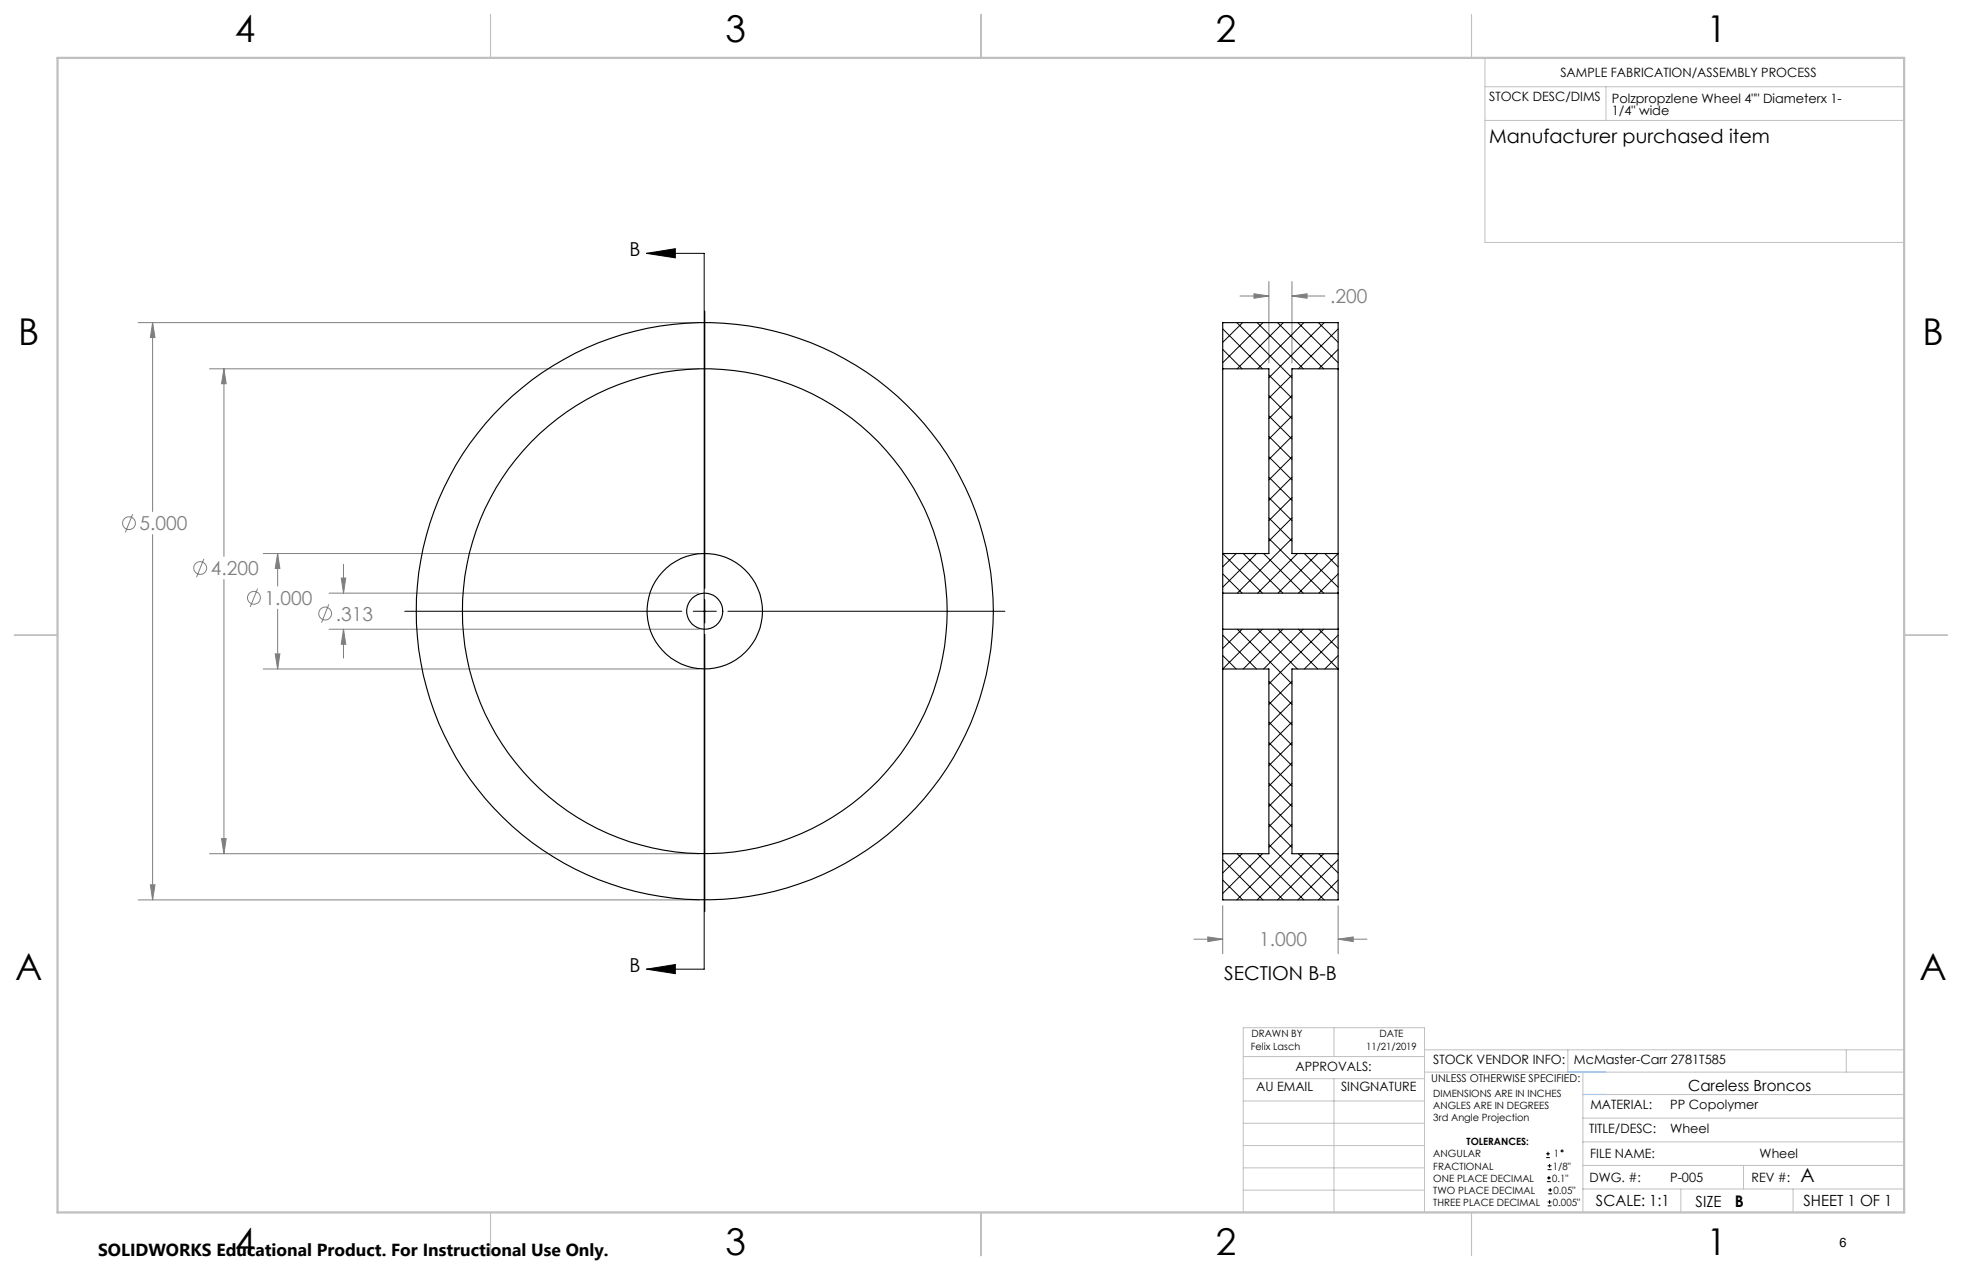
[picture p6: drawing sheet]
<svg xmlns="http://www.w3.org/2000/svg" width="432mm" height="279mm" viewBox="0 0 432 279" stroke-linecap="round" stroke-linejoin="round" font-family="sans-serif">
<g fill="none" stroke="#808080" stroke-width=".22">
<path d="M30.4 71h123.4M33.6 71l.5 3.3h-1zM33.6 71v41.5M272.9 65.1h6.4M276 64.6l3.3 .5-3.3 .5zM279.3 61.9v18M284.3 65.1l3.4-.5v1zM284.3 61.9v18M284.3 65.1h7.3M46.1 81.1h107.7M49.3 81.1l.5 3.3h-1zM49.3 81.1v41.3"/>
<path d="M29.2 113.1l-1.6 4M33.6 117.6v80.4M44.9 122.9l-1.6 4.1M49.3 127.5v60.3M56.7 129.5l-1.6 4M57.9 121.8h95.9M61.1 121.8l.5 3.3h-1zM61.1 121.8v7.1M61.1 134v13.2M72.4 133l-1.6 4M72.4 130.5h81.4M72.4 138.4h81.4"/>
<path d="M75.1 127.2h1l-.5 3.3zM75.6 138.4l.5 3.3h-1zM75.6 124.1v6.4M75.6 138.4v6.4M57.9 147.2h95.9M60.6 143.9h1l-.5 3.3zM30.4 198h123.4M33.1 194.7h1l-.5 3.3zM46.1 187.8h107.7M48.8 184.5h1l-.5 3.3zM269.1 199.2v10.6M294.5 199.2v10.6"/>
<path d="M262.7 206.6h6.4M265.8 206.1l3.3 .5-3.3 .6zM294.5 206.6l3.3-.5v1.1zM294.5 206.6h6.3"/>
<circle cx="28.4" cy="115.1" r="1.42"/>
<circle cx="44.1" cy="125" r="1.41"/>
<circle cx="55.9" cy="131.5" r="1.41"/>
<circle cx="71.6" cy="135" r="1.4"/>
</g>
<g fill="none" stroke="#000" stroke-width=".22">
<path d="M142.3 55.7l6.3-1v2zM142.3 55.7h12.7v157.5h-12.7M155.1 68.4v61M89.1 134.5h60.9M152.6 134.5h5.1M155.1 131.9v5.1M155.1 139.6v60.9M160.2 134.5h61M142.3 213.2l6.3-1v2zM340.3 254.7h.8M340.3 253.8h.8M340.5 260h.8"/>
<path d="M340.5 259.2h.8M340.6 257.3h.9M340.6 256.5h.9M340.7 253.4v.8M340.9 258.7v.8M341 256.1v.8M340.6 265.3h.9M340.6 264.4h.9M340.7 262.6h.9M340.7 261.8h.9M341 264v.9M341.2 261.4v.8"/>
<circle cx="343.8" cy="253.2" r=".2"/>
</g>
<g fill="none" stroke="#c0c0c0" stroke-width=".22">
<path d="M326.8 19.1h92.3M326.8 12.7v40.6h92.3M353.4 19.1v7.4M326.8 26.5h92.3M273.6 232.4h39.9M273.6 237.3h39.9M293.6 226.1v6.3M293.6 237.3v29.4M313.5 235.9h105.6M313.5 231h105.6M345.1 231v4.9M348.4 235.9v30.9"/>
<path d="M406.3 231v4.9M273.6 242.2h39.9M273.6 247.1h39.9M273.6 252h39.9M273.6 256.9h39.9M348.4 246h70.7M348.4 256.4h70.7M348.4 251.2h70.7M348.4 240.8h70.7M383.7 256.4v5.2M273.6 261.8h39.9M313.5 266.7v-40.6h-39.9v40.6h74.4"/>
<path d="M348.4 261.6h70.7M369.9 261.6v5.2M394.6 261.6v5.2"/>
</g>
<path d="M108 3.2v9.5M215.9 3.2v9.5M323.8 3.2v9.5M3.1 139.7h9.6M419.1 139.7h9.5M108 266.7v9.6M215.9 266.7v9.6M323.8 266.7v9.6" fill="none" stroke="#c0c0c0" stroke-width=".25"/>
<path d="M12.7 12.7h406.4v254h-406.4z" fill="none" stroke="#c0c0c0" stroke-width=".5"/>
<path d="M345.1 235.9h8.3M348.4 240.8h5" fill="none" stroke="#53a9ff" stroke-width=".22"/>
<path d="M142.3 55.7l6.3-1v2zM142.3 213.2l6.3-1v2z" fill="#000"/>
<path d="M61.1 121.8l.5 3.3h-1zM60.6 143.9h1l-.5 3.3zM75.1 127.2h1l-.5 3.3zM75.6 138.4l.5 3.3h-1zM49.3 81.1l.5 3.3h-1zM48.8 184.5h1l-.5 3.3zM33.6 71l.5 3.3h-1zM33.1 194.7h1l-.5 3.3zM276 64.6l3.3 .5-3.3 .5zM284.3 65.1l3.4-.5v1zM294.5 206.6l3.3-.5v1.1zM265.8 206.1l3.3 .5-3.3 .6z" fill="#808080"/>
<g fill="none" stroke="#000" stroke-width=".25">
<path d="M269.1 81.1v40.7M269.1 81.1h10.2v40.7h-10.2M269.1 81.1v-10.1h25.4v10.1M294.5 81.1v40.7M294.5 81.1h-10.2v40.7h10.2M269.1 130.5v7.9M269.1 138.4h25.4M269.1 130.5h25.4M269.1 121.8v8.7M269.1 138.4v8.8M294.5 130.5v7.9M294.5 121.8v8.7"/>
<path d="M294.5 138.4v8.8M269.1 147.2v40.6M269.1 147.2h10.2v40.6h-10.2M294.5 147.2v40.6M294.5 147.2h-10.2v40.6h10.2M269.1 187.8v10.2h25.4v-10.2"/>
<circle cx="155.1" cy="134.4" r="4"/>
<circle cx="155.1" cy="134.5" r="53.3"/>
<circle cx="155.1" cy="134.5" r="63.5"/>
<circle cx="155.1" cy="134.5" r="12.7"/>
</g>
<g fill="none" stroke="#000" stroke-width=".22">
<path d="M269.1 76.9l4.3 4.2M269.1 72.4l8.7 8.7M272.2 71l12.1 12.1M273.5 71l-4.4 4.3M276.7 71l10.1 10.1M278 71l-8.9 8.8M281.2 71l10.1 10.1M282.4 71l-10.1 10.1M285.6 71l8.9 8.8M286.9 71l-10.1 10.1M290.2 71l4.3 4.3M291.4 71l-12.1 12.1"/>
<path d="M294.5 72.4l-8.7 8.7M294.5 76.9l-4.3 4.2M279.3 96l5 5.1M279.3 91.5l5 5.1M279.3 87l5 5.1M279.3 82.5l5 5.1M284.3 82.5l-5 5.1M284.3 87l-5 5.1M284.3 91.5l-5 5.1M284.3 96l-5 5.1M279.3 118.5l12 12M279.3 113.9l5 5.1"/>
<path d="M279.3 109.5l5 5M279.3 105l5 5.1M279.3 100.5l5 5.1M284.3 100.5l-5 5.1M284.3 105l-5 5.1M284.3 109.5l-5 5M284.3 113.9l-5 5.1M284.3 118.5l-12 12M269.1 126.3l4.3 4.2M269.1 121.8l8.7 8.7M269.1 139.7l7.4 7.5M272.1 121.8l-3 2.9"/>
<path d="M272.3 138.4l12 12.1M273.4 138.4l-4.3 4.3M273.6 121.8l8.7 8.7M276.5 121.8l-7.4 7.4M276.8 138.4l8.7 8.8M277.8 138.4l-8.7 8.8M278.1 121.8l8.7 8.7M281.3 138.4l8.7 8.8M282.3 138.4l-8.7 8.8M285.5 121.8l-8.7 8.7M285.8 138.4l8.7 8.8M286.8 138.4l-8.7 8.8"/>
<path d="M287.1 121.8l7.4 7.4M290 121.8l-8.7 8.7M290.3 138.4l4.2 4.3M291.3 138.4l-12 12.1M291.6 121.8l2.9 2.9M294.5 121.8l-8.7 8.7M294.5 126.3l-4.2 4.2M294.5 139.7l-7.4 7.5M269.1 144.2l3 3M279.3 158.9l5 5M279.3 154.4l5 5.1M279.3 149.9l5 5.1"/>
<path d="M284.3 149.9l-5 5.1M284.3 154.4l-5 5.1M284.3 158.9l-5 5M294.5 144.2l-2.9 3M279.3 176.8l5 5.1M279.3 172.3l5 5.1M279.3 167.9l5 5M279.3 163.4l5 5.1M284.3 163.4l-5 5.1M284.3 167.9l-5 5M284.3 172.3l-5 5.1M284.3 176.8l-5 5.1"/>
<path d="M269.1 193.6l4.4 4.4M269.1 189.1l8.9 8.9M272.3 187.8l10.1 10.2M273.4 187.8l-4.3 4.3M276.8 187.8l10.1 10.2M277.8 187.8l-8.7 8.8M279.3 185.8l12.1 12.2M279.3 181.3l5 5.1M284.3 181.3l-5 5.1M284.3 185.8l-12.1 12.2M285.8 187.8l8.7 8.8M286.8 187.8l-10.1 10.2"/>
<path d="M290.2 187.8l4.3 4.3M291.3 187.8l-10.1 10.2M294.5 189.1l-8.9 8.9M294.5 193.6l-4.3 4.4"/>
</g>
<g font-size="8.1">
<text x="51.7" y="9.3">4</text>
<text x="159.7" y="9.3">3</text>
<text x="267.6" y="9.3">2</text>
<text x="375.6" y="9.3">1</text>
<text x="4" y="76">B</text>
<text x="423.1" y="76">B</text>
<text x="3.3" y="215.7">A</text>
<text x="422.4" y="215.7">A</text>
<text x="51.7" y="276">4</text>
<text x="159.7" y="276">3</text>
<text x="267.6" y="276">2</text>
<text x="375.6" y="276">1</text>
</g>
<g font-size="4.2">
<text x="327.7" y="31.4">Manufacturer purchased item</text>
<text x="138.5" y="56.4">B</text>
<text x="138.5" y="213.9">B</text>
<text x="269.4" y="215.5">SECTION B-B</text>
<text x="396.3" y="260">A</text>
</g>
<g font-size="4.2" fill="#808080">
<text x="292.8" y="66.7">.200</text>
<text x="30.7" y="116.6">5.000</text>
<text x="46.4" y="126.5">4.200</text>
<text x="58.2" y="133">1.000</text>
<text x="73.9" y="136.5">.313</text>
<text x="277.1" y="208.2">1.000</text>
</g>
<text font-size="3.8" x="21.6" y="276.3">SOLIDWORKS Educational Product. For Instructional Use Only.</text>
<text font-size="3.5" x="381.8" y="265.6">B</text>
<g font-size="3.4">
<text x="371.5" y="240.1">Careless Broncos</text>
<text x="351.2" y="265.2">SCALE: 1:1</text>
<text x="373.2" y="265.6">SIZE</text>
<text x="396.9" y="265.2">SHEET 1 OF 1</text>
</g>
<g font-size="2.8">
<text x="343.4" y="16.9">SAMPLE FABRICATION/ASSEMBLY PROCESS</text>
<text x="327.7" y="22.3">STOCK DESC/DIMS</text>
<text x="354.7" y="22.6">Polzpropzlene Wheel 4&quot;&quot; Diameterx 1-</text>
<text x="354.7" y="25.4">1/4&quot; wide</text>
<text x="285.1" y="235.7">APPROVALS:</text>
<text x="315.4" y="234.1">STOCK VENDOR INFO:</text>
<text x="346.4" y="234.1">McMaster-Carr 2781T585</text>
<text x="276.4" y="240.1">AU EMAIL</text>
<text x="295.1" y="240.1">SINGNATURE</text>
<text x="350" y="244.1">MATERIAL:</text>
<text x="367.6" y="244.1">PP Copolymer</text>
<text x="349.7" y="249.2">TITLE/DESC:</text>
<text x="367.6" y="249.2">Wheel</text>
<text x="350" y="254.7">FILE NAME:</text>
<text x="387.3" y="254.8">Wheel</text>
<text x="349.8" y="260">DWG. #:</text>
<text x="367.6" y="260">P-005</text>
<text x="385.5" y="260">REV #:</text>
<text x="404.8" y="274.3">6</text>
</g>
<text font-size="2.4" x="315" y="238.1">UNLESS OTHERWISE SPECIFIED:</text>
<g font-size="2.2">
<text x="275.3" y="231.1">Felix Lasch</text>
<text x="275.4" y="228.2">DRAWN BY</text>
<text x="300.7" y="231.1">11/21/2019</text>
<text x="303.6" y="228.2">DATE</text>
<text x="315.4" y="241.4">DIMENSIONS ARE IN INCHES</text>
<text x="315.4" y="244">ANGLES ARE IN DEGREES</text>
<text x="315.4" y="246.7">3rd Angle Projection</text>
<text x="322.8" y="252">TOLERANCES:</text>
<text x="315.4" y="254.6">ANGULAR</text>
<text x="315.4" y="257.3">FRACTIONAL</text>
<text x="341.8" y="257.3">1/8&quot;</text>
<text x="342" y="254.6">1</text>
<text x="315.4" y="262.6">TWO PLACE DECIMAL</text>
<text x="315.4" y="260">ONE PLACE DECIMAL</text>
<text x="341.6" y="260">0.1&quot;</text>
<text x="341.9" y="262.6">0.05&quot;</text>
<text x="315.4" y="265.3">THREE PLACE DECIMAL</text>
<text x="341.8" y="265.3">0.005&quot;</text>
</g>
</svg>
